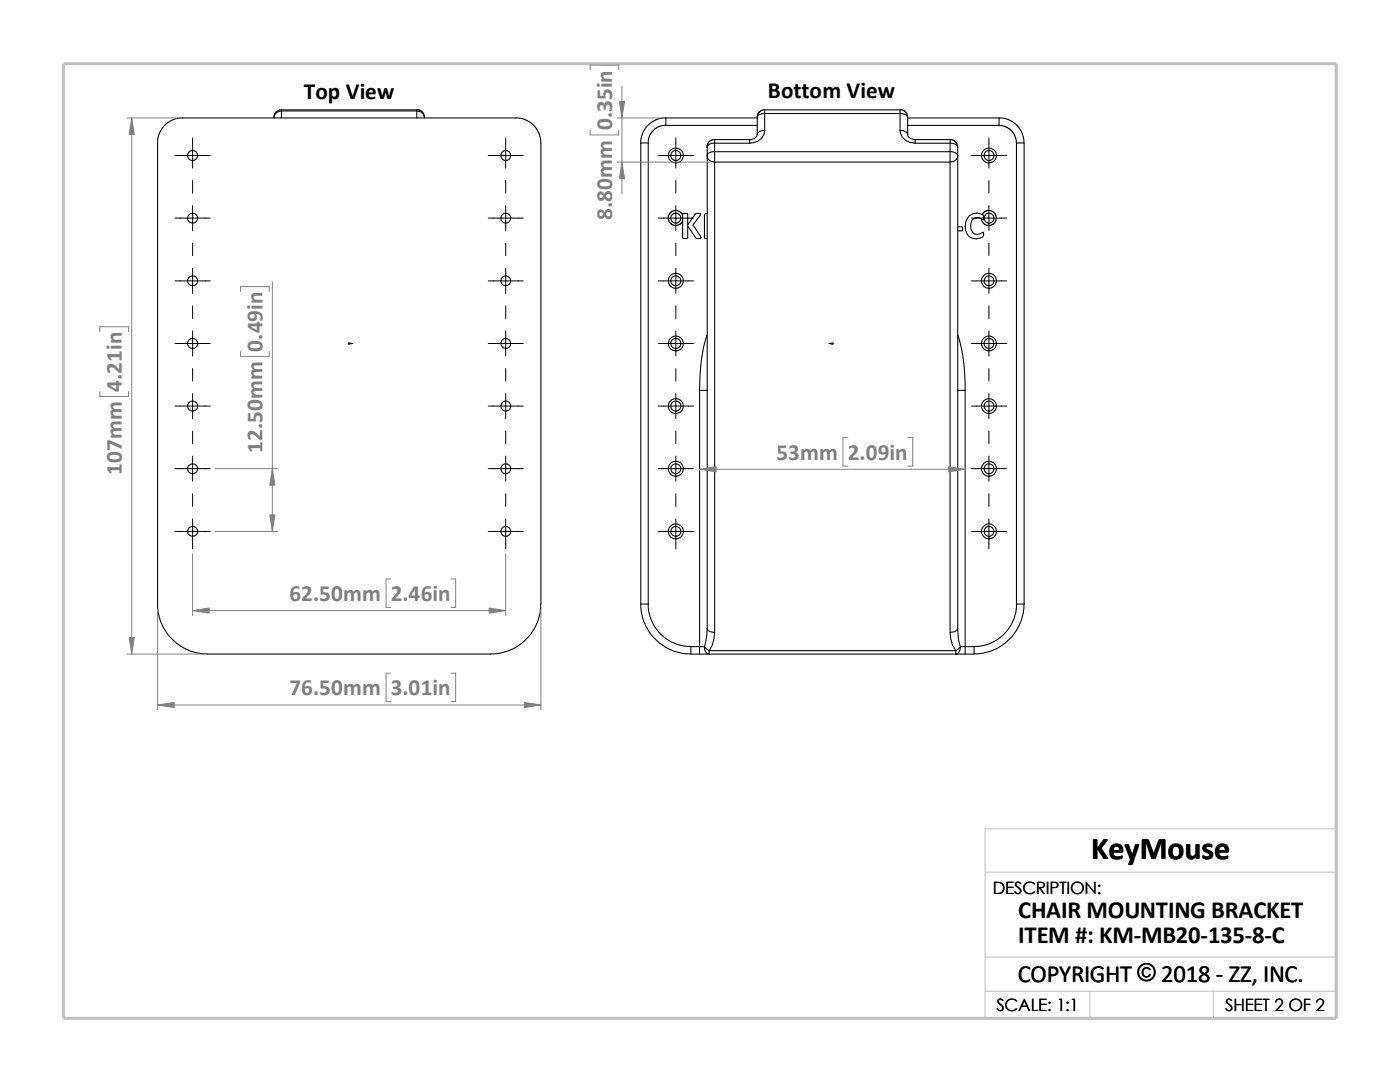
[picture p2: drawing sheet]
<svg xmlns="http://www.w3.org/2000/svg" width="279mm" height="216mm" viewBox="0 0 279 216" stroke-linecap="round" stroke-linejoin="round" font-family="sans-serif">
<path d="M196.6 174h70.1M196.6 191h70.1M196.6 197.8h70.1M217.5 197.8v5.4M242.2 197.8v5.4M26.8 203.2h239.9v-37.8h-70.1v37.8" fill="none" stroke="#c0c0c0" stroke-width=".2"/>
<path d="M12.7 12.7h254v190.5h-254z" fill="none" stroke="#c0c0c0" stroke-width=".59"/>
<g fill="none" stroke="#000" stroke-width=".21">
<path d="M31.5 28.5l.2-1.6 .9-1.7 1.5-1.1 1.7-.6h67.7l1.8 .6 1.4 1.1 1 1.7 .2 1.6v92M31.5 28.5v92.9l.4 2.3 .7 1.5 .9 1.5 1.4 1.4 1.8 1.2 1.6 .7 1.5 .4 1.6 .1M54.7 23.4v.1M56.2 21.9h27v.2M56.2 21.9v.2M56.2 22.1v1.4M56.2 22.1h27M56.2 21.9l-.7 .2-.5 .3-.3 .5v.5M56.2 22.1a1.39 1.39 0 0 0-1.5 1.3M83.2 21.9l.6 .1 .4 .3 .4 .5 .1 .6M83.2 22.1a1.47 1.47 0 0 1 1.5 1.3M83.2 22.1v1.4"/>
<path d="M84.7 23.4v.1M127.9 28.5v92M127.9 28.5h1.5M129.4 28.5v92M132.9 23.5l-.9 .1-1.1 .3-1.1 .7-.7 .6-1 1.7-.2 1.6M132.9 23.5h18.2M132.9 25h18.2M132.9 25h-.6l-.9 .3-1.1 .8-.8 1.3-.1 1.1M132.9 23.5v1.5M141.1 31.1a1.39 1.39 0 0 0 1.5 1.2M141.1 31.1v94.3M142.6 27.9h-.6l-.5 .4-.3 .4-.1 .7"/>
<path d="M142.6 30.3v2M142.6 30.3a1.23 1.23 0 0 0-1.5 .8M142.6 28.6a1.23 1.23 0 0 0-1.5 .8v1.7M142.6 32.3v93.9M142.6 27.9v.7M142.6 27.9h7M142.6 32.3h47M142.6 30.3h47M142.6 28.6v1.7M142.6 28.6h7M149.6 27.9v.7M151.1 26.8a1.38 1.38 0 0 1-1.5 1.1"/>
<path d="M151.1 23.4v3.4a1.27 1.27 0 0 1 1.5-.8M152.6 21.9l-.7 .2-.4 .3-.3 .5-.1 .5M152.6 22.6a1.27 1.27 0 0 0-1.5 .8M152.6 21.9v.7M152.6 21.9h27v.7M152.6 26a2.75 2.75 0 0 1-3 2.6M152.6 22.6v3.4M152.6 22.6h27M179.6 21.9l.6 .1 .4 .3 .4 .5 .1 .6M179.6 26a1.37 1.37 0 0 1 1.5 .8M179.6 22.6a1.37 1.37 0 0 1 1.5 .8M179.6 26a2.73 2.73 0 0 0 3 2.6"/>
<path d="M179.6 22.6v3.4M181.1 26.8a1.29 1.29 0 0 0 1.5 1.1M181.1 23.5h18.3M181.1 23.4v3.4M182.6 27.9v.7M182.6 27.9h7M182.6 28.6h7M189.6 30.3v2M189.6 32.3v93.9M189.6 27.9v.7M189.6 28.6v1.7M189.6 27.9h.6l.4 .3 .4 .5 .1 .7"/>
<path d="M189.6 30.3a1.33 1.33 0 0 1 1.5 .8M189.6 28.6a1.33 1.33 0 0 1 1.5 .8M191.1 29.4v1.7M191.1 31.1a1.47 1.47 0 0 1-1.5 1.2M191.1 31.1v94.3M199.4 23.5v1.5h-18.3M199.4 23.5l.9 .1 1 .3 .8 .4 .9 .8 1 1.5 .3 1v.9M199.4 25.1l1.3 .2 1.1 .7 .7 1 .4 1.5M202.9 28.5v92M202.9 28.5h1.5v92M136.2 42.9l-.1-.3-.7-.5-.9-.1-.9 .6-.2 .5v.6l.3 .8 .4 .3 .6 .2 1-.3 .5-.5M136.2 42.9v-.1a.69 .69 0 0 1 1-.1v2.2l1.5-2.1a.72 .72 0 0 1 1.1 0l-1.5 2.1 1.5 2.2 .1 .4-.2 .1a.72 .72 0 0 1-.9-.2l-1.6-2.3v2.3a.69 .69 0 0 1-1 .1v-3.3"/>
<path d="M136.2 42.9v1.3M141.1 42.6h-.3l-.2 .2v4.7l.5 .1M191.1 45.3h.8a.56 .56 0 0 1 0 .8h-.8M193.3 43.1a1.97 1.97 0 0 1 3 0l-.1 .8a1.42 1.42 0 0 0-1.7-.4 1.42 1.42 0 0 0-.8 1.6 1.47 1.47 0 0 0 .8 1.5 1.47 1.47 0 0 0 1.7-.2l.1 .6a2.15 2.15 0 0 1-2.5 .4 2.15 2.15 0 0 1-1.2-2.2l.2-1.1zM196 42.8l.5-.6 .3-.1h1.1l.7 .5 .2 .7v.6l-.6 .8-1.1 .3-.8-.4-.2-.2-.3-.7M139.6 77.9v51.1M139.6 77.9h1.5M141.1 66.8a32.2 32.2 0 0 0-1.5 11.1M191.1 77.9h1.5M191.1 66.8a31.1 31.1 0 0 1 1.5 11.1M192.6 77.9v51.1M107.9 120.5l-.1 1.6-.4 1.6-.6 1.5-1 1.5-1.7 1.7-1.4 .9-1.6 .7-1.6 .4-1.5 .1h-56.6"/>
<path d="M127.9 120.5h1.5M127.9 120.5l.1 1.8 .6 2 .9 1.8 1.1 1.2 1.7 1.5 1.7 1 2 .5 1.9 .2M129.4 120.5l.1 1.5 .4 1.5 .7 1.5 1.2 1.5 1.6 1.3 1.5 .7 1.5 .4 1.5 .1M137.9 130.5h1.7M139.6 129h1M139.6 129h-1.7v1.5M139.6 130.5h1.9M139.6 129v1.5M140.6 129l.9 .8M140.6 129a1.25 1.25 0 0 0 .9 1.5M141.1 125.4a1.34 1.34 0 0 0 1.5 .8M141.1 125.4l-.2 2.5-.3 1.1"/>
<path d="M141.5 129.8v.7M141.5 130.5h49.3M141.5 129.8h49.3M142.6 126.2a6 6 0 0 1-1.1 3.6M189.6 126.2a5.6 5.6 0 0 0 1.2 3.6M190.8 130.5h1.8M190.8 129.8v.7M191.1 125.4a9.1 9.1 0 0 0 .6 3.6M191.1 125.4a1.46 1.46 0 0 1-1.5 .8M191.7 129l-.9 .8M191.7 129a1.34 1.34 0 0 1-.9 1.5M191.7 129h.9"/>
<path d="M192.6 129h1.8M192.6 129v1.5M194.4 129v1.5h-1.8M202.9 120.5l-.1 1.5-.4 1.5-.8 1.5-1.2 1.5-1.6 1.3-1.4 .7-1.6 .4-1.4 .1M202.9 120.5h1.5M204.4 120.5l-.2 1.8-.6 2-1.3 2.4-1.4 1.4-1.8 1.2-1.6 .7-1.5 .4-1.6 .1"/>
<circle cx="38.4" cy="31" r="1.01"/>
<circle cx="101" cy="31" r="1"/>
<circle cx="134.9" cy="31" r="1.01"/>
<circle cx="134.9" cy="31" r="1.51"/>
<circle cx="197.4" cy="31" r="1"/>
<circle cx="197.4" cy="31" r="1.49"/>
<circle cx="38.4" cy="43.5" r="1"/>
<circle cx="38.4" cy="56" r="1"/>
<circle cx="100.9" cy="43.5" r=".99"/>
<circle cx="101" cy="56" r=".99"/>
<circle cx="134.9" cy="56" r="1"/>
<circle cx="134.9" cy="56" r="1.51"/>
<circle cx="134.9" cy="43.5" r="1"/>
<circle cx="197.4" cy="56" r=".99"/>
<circle cx="197.4" cy="56" r="1.49"/>
<circle cx="197.4" cy="43.5" r=".99"/>
<circle cx="38.4" cy="68.5" r="1"/>
<circle cx="101" cy="68.5" r=".99"/>
<circle cx="134.9" cy="68.5" r="1"/>
<circle cx="134.9" cy="68.5" r="1.51"/>
<circle cx="197.4" cy="68.5" r=".99"/>
<circle cx="197.4" cy="68.5" r="1.49"/>
<circle cx="38.4" cy="93.5" r="1"/>
<circle cx="38.4" cy="81" r="1.01"/>
<circle cx="100.9" cy="93.5" r=".99"/>
<circle cx="101" cy="81" r="1"/>
<circle cx="134.9" cy="81" r="1.01"/>
<circle cx="134.9" cy="93.5" r="1.51"/>
<circle cx="134.9" cy="81" r="1.52"/>
<circle cx="134.9" cy="93.5" r="1"/>
<circle cx="197.4" cy="81" r="1"/>
<circle cx="197.4" cy="93.5" r="1.49"/>
<circle cx="197.4" cy="81" r="1.51"/>
<circle cx="197.4" cy="93.5" r=".99"/>
<circle cx="38.4" cy="106" r="1"/>
<circle cx="101" cy="106" r=".99"/>
<circle cx="134.9" cy="106" r="1"/>
<circle cx="134.9" cy="106" r="1.51"/>
<circle cx="197.4" cy="106" r=".99"/>
<circle cx="197.4" cy="106" r="1.49"/>
</g>
<g fill="#00f" stroke="#00f" stroke-width=".2">
<path d="M70 68.5h.4l-.4 .1z"/>
<path d="M165.4 68.5h.4v.1z"/>
</g>
<path d="M69.6 68.5h.8M69.6 68.4l.2 .3M69.7 68.5h.1M69.7 68.4v.3M69.8 68.4l-.3 .3M165.4 68.5h.9M166 68.4l.3 .3M166.1 68.5h.1M166.1 68.4v.3M166.2 68.4l-.3 .3" fill="none" stroke="#00f" stroke-width=".2"/>
<g fill="none" stroke="#000" stroke-width=".2">
<path d="M34.9 31h7.1M38.4 27.5v6M38.4 36v2.5M97.5 31h6.9M100.9 27.5v6M100.9 36v2.5M131.4 31h7M134.9 27.5v6M134.9 36v2.5M193.9 31h7M197.4 27.5v6M197.4 36v2.5"/>
<path d="M34.9 56h7.1M34.9 43.5h7.1M38.4 41v5M38.4 48.5v2.5M38.4 53.5v5M97.5 56h6.9M97.5 43.5h6.9M100.9 41v5M100.9 48.5v2.5M100.9 53.5v5M131.4 56h7M131.4 43.5h7"/>
<path d="M134.9 41v5M134.9 48.5v2.5M134.9 53.5v5M193.9 56h7M193.9 43.5h7M197.4 41v5M197.4 48.5v2.5M197.4 53.5v5M34.9 68.5h7.1M38.4 61v2.5M38.4 66v5M38.4 73.5v2.5"/>
<path d="M38.4 78.5v5M97.5 68.5h6.9M100.9 61v2.5M100.9 66v5M100.9 73.5v2.5M100.9 78.5v5M131.4 68.5h7M134.9 61v2.5M134.9 66v5M134.9 73.5v2.5M134.9 78.5v5M193.9 68.5h7"/>
<path d="M197.4 61v2.5M197.4 66v5M197.4 73.5v2.5M197.4 78.5v5M34.9 93.5h7.1M34.9 81h7.1M38.4 86v2.5M38.4 91v5M38.4 98.5v2.5M97.5 93.5h6.9M97.5 81h6.9M100.9 86v2.5"/>
<path d="M100.9 91v5M100.9 98.5v2.5M131.4 93.5h7M131.4 81h7M134.9 86v2.5M134.9 91v5M134.9 98.5v2.5M193.9 93.5h7M193.9 81h7M197.4 86v2.5M197.4 91v5M197.4 98.5v2.5"/>
<path d="M34.9 106h7.1M38.4 103.5v6M97.5 106h6.9M100.9 103.5v6M131.4 106h7M134.9 103.5v6M193.9 106h7M197.4 103.5v6"/>
</g>
<g fill="none" stroke="#808080" stroke-width=".2">
<path d="M117.8 13.9v-.9h5.7v.9M124.1 17.2v21.5M25.3 23.5h10.1M26.3 23.5v107M117.8 26v.9h5.7v-.9M123.1 32.3h18.5M123.1 23.5h8.8M48 58.2v-1h5.7v1M54.4 56.2v49.8M19.9 66.2v-1h5.8v1M19.9 78.1v1h5.8v-1M48 70.1v1h5.7v-1"/>
<path d="M42.9 93.5h12.5M139.6 93.6h53M169.2 87.3h-1v5.7h1M181.2 87.3h1v5.7h-1M38.4 110.5v12.4M42.9 106h12.5M78 115.5h-1v5.7h1M90 115.5h.9v5.7h-.9M100.9 110.5v12.4M25.3 130.5h15.1M31.5 121.5v20.1M38.4 121.8h62.5"/>
<path d="M78 134.3h-1v5.7h1M90 134.3h.9v5.7h-.9M107.9 121.5v20.1M31.5 140.7h76.4"/>
</g>
<g fill="#808080" stroke="#808080" stroke-width=".2">
<path d="M139.6 93.6l3.3-.5v1z"/>
<path d="M189.3 93.1l3.3 .5-3.3 .5z"/>
<path d="M124.1 32.3l.5 3.3h-1z"/>
<path d="M123.6 20.2h1l-.5 3.3z"/>
<path d="M26.3 23.5l.5 3.3h-1z"/>
<path d="M25.8 127.2h1l-.5 3.3z"/>
<path d="M31.5 140.7l3.3-.5v1z"/>
<path d="M104.6 140.2l3.3 .5-3.3 .5z"/>
<path d="M38.4 121.8l3.3-.5v1z"/>
<path d="M97.6 121.3l3.3 .5-3.3 .5z"/>
<path d="M54.4 93.5l.5 3.3h-1.1z"/>
<path d="M53.8 102.7h1.1l-.5 3.3z"/>
</g>
<text font-size="6.4" x="217.8" y="171.4">KeyMouse</text>
<g font-size="4.9">
<text x="203.2" y="183.2">CHAIR MOUNTING BRACKET</text>
<text x="203.2" y="188.1">ITEM #: KM-MB20-135-8-C</text>
<text x="203.1" y="195.9">COPYRIGHT © 2018 - ZZ, INC.</text>
</g>
<g font-size="4.6">
<text x="60.6" y="19.7">Top View</text>
<text x="153.2" y="19.6">Bottom View</text>
</g>
<g font-size="4.6" fill="#808080">
<text x="122.2" y="26" transform="rotate(-90 122.2 26)">0.35in</text>
<text x="122.2" y="43.8" transform="rotate(-90 122.2 43.8)">8.80mm</text>
<text x="52.4" y="70.1" transform="rotate(-90 52.4 70.1)">0.49in</text>
<text x="24.3" y="78.1" transform="rotate(-90 24.3 78.1)">4.21in</text>
<text x="24.3" y="94.8" transform="rotate(-90 24.3 94.8)">107mm</text>
<text x="52.4" y="90.4" transform="rotate(-90 52.4 90.4)">12.50mm</text>
<text x="154.9" y="91.8">53mm</text>
<text x="169.2" y="91.8">2.09in</text>
<text x="57.7" y="120">62.50mm</text>
<text x="78" y="120">2.46in</text>
<text x="57.7" y="138.8">76.50mm</text>
<text x="78" y="138.8">3.01in</text>
</g>
<g font-size="3.4">
<text x="198.2" y="178.5">DESCRIPTION:</text>
<text x="198.8" y="201.7">SCALE: 1:1</text>
<text x="244.5" y="201.7">SHEET 2 OF 2</text>
</g>
</svg>
